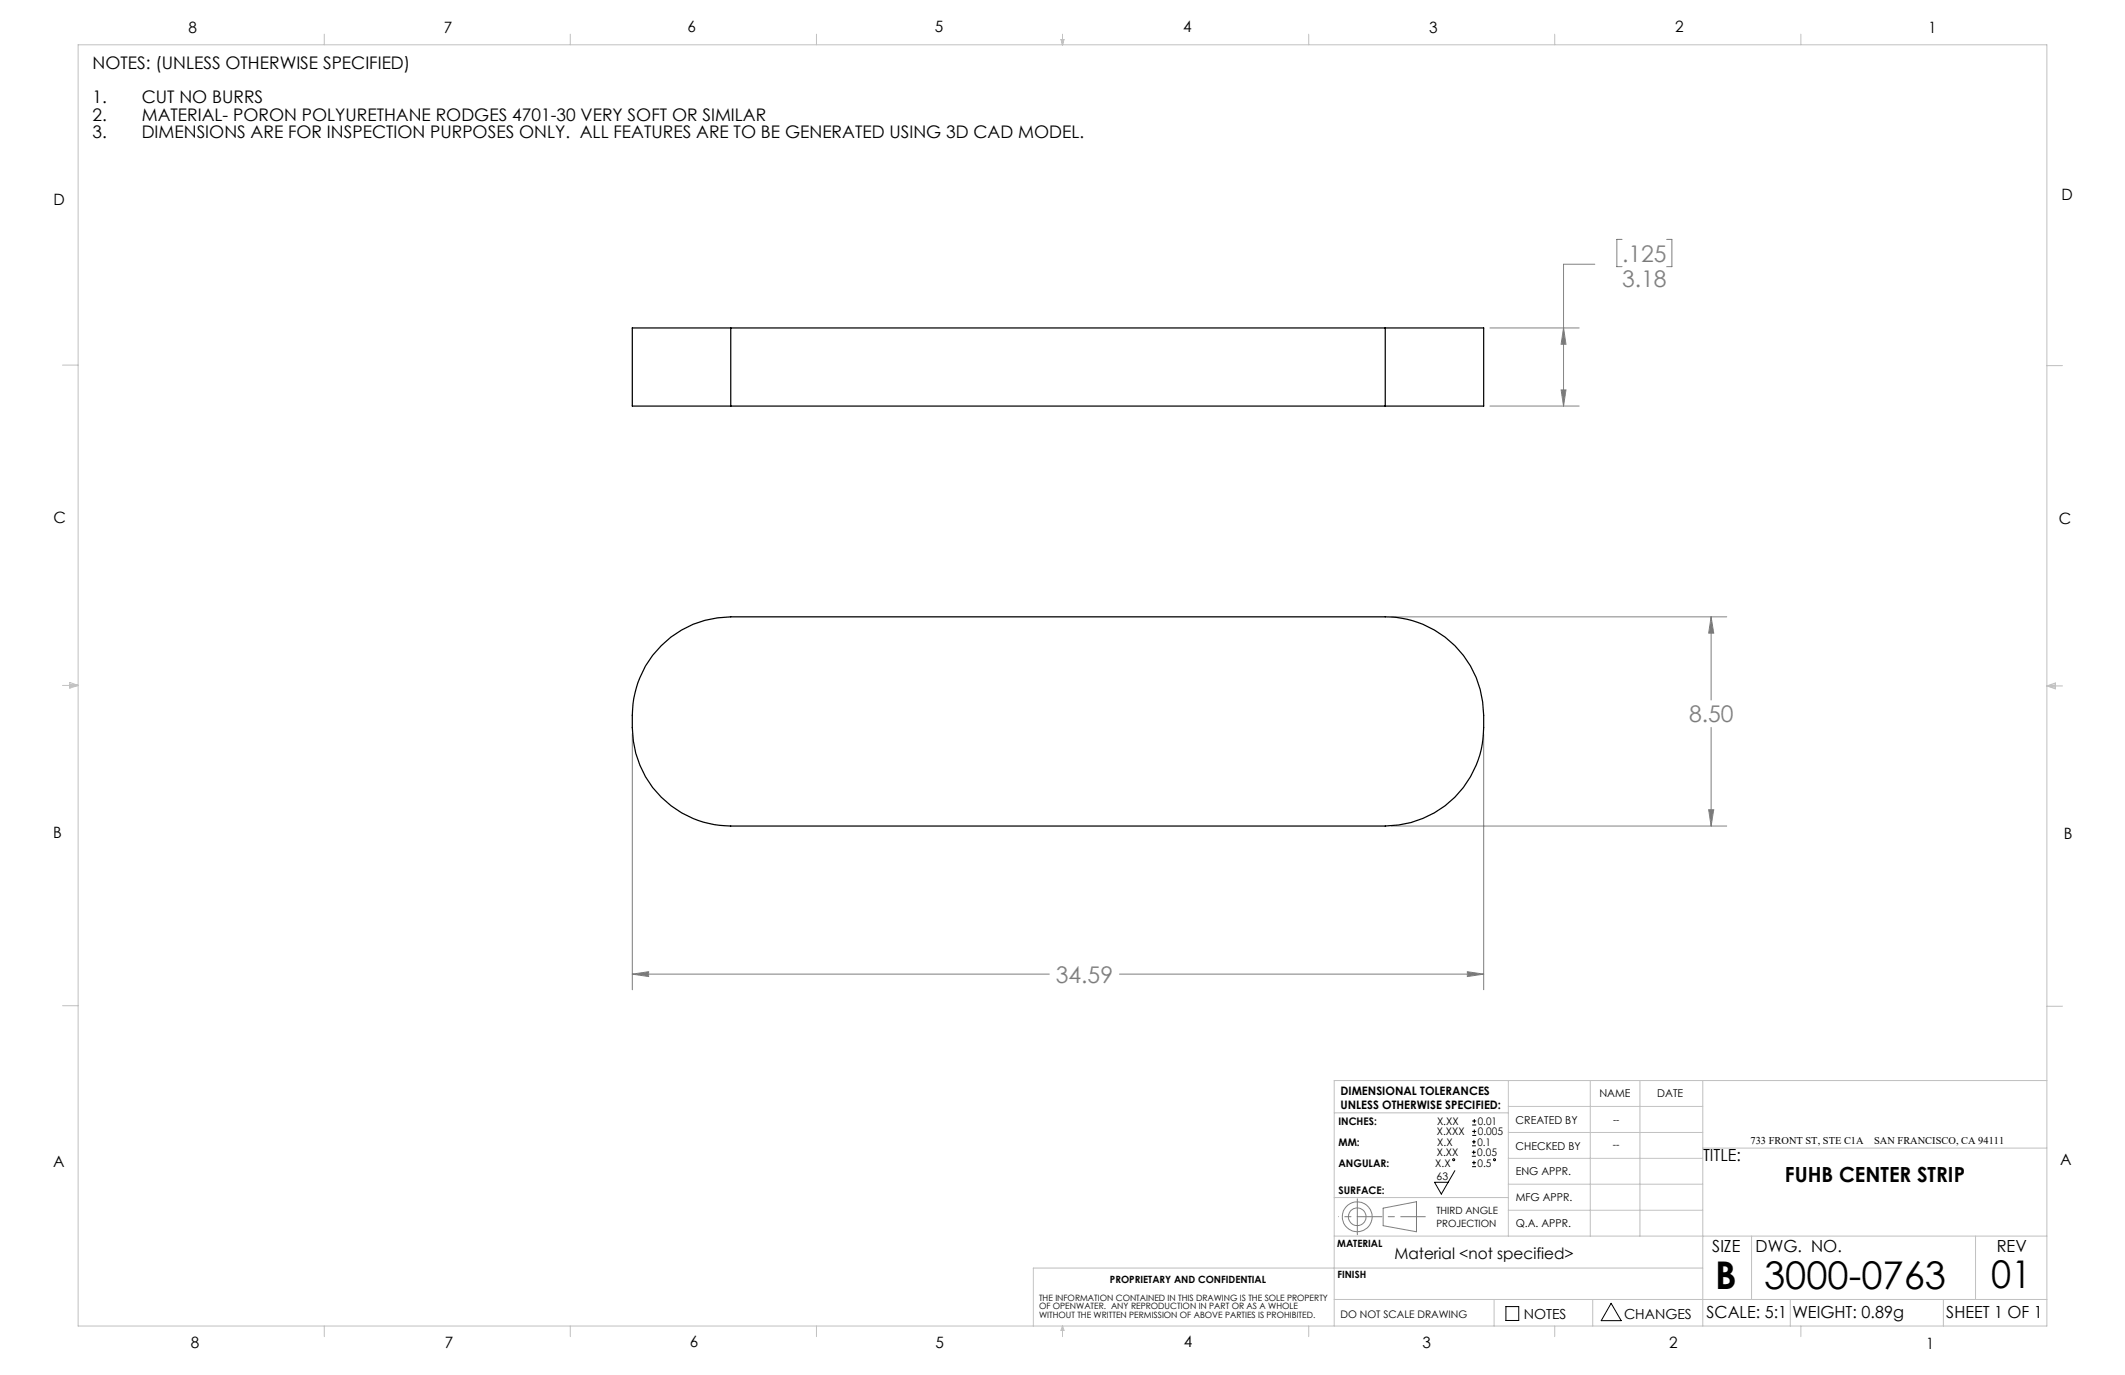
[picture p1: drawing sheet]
<svg xmlns="http://www.w3.org/2000/svg" width="432mm" height="279mm" viewBox="0 0 432 279" stroke-linecap="round" stroke-linejoin="round" font-family="sans-serif">
<g fill="none" stroke="#000" stroke-width=".2">
<path d="M295.6 237.9l-2.7 4.7-1.4-2.4h2.8M299.1 234.9h.8M299.1 234.1h.8M299.1 232.8h.8M299.1 232h.8M299.1 237.1h.8M299.1 236.3h.8M299.2 228.6h.8M299.2 227.8h.8M299.2 230.7h.8M299.2 229.9h.8M299.5 233.8v.8"/>
<path d="M299.5 231.6v.8M299.5 235.9v.8M299.6 227.4v.8M299.6 229.5v.8M306 265.5h2.6v2.8h-2.6zM327.4 264.8l2 3.6h-4z"/>
<circle cx="295.4" cy="235.7" r=".2"/>
<circle cx="303.7" cy="235.7" r=".2"/>
</g>
<g fill="none" stroke="#808080" stroke-width=".2">
<path d="M324.1 53.7h-6.4v28.8M329.6 48.6h-1.1v5.6h1.1M338.7 48.6h1v5.6h-1M302.8 66.6h18.1M317.2 79.2h1l-.5 3.3zM317.7 66.6l.5 3.4h-1zM302.8 82.5h18.1M282.8 125.3h68.1M347.7 125.3l.5 3.4h-1zM347.7 125.3v16.9M128.5 149.1v52M301.5 149.1v52"/>
<path d="M347.7 147.8v20.1M282.8 167.9h68.1M347.2 164.5h1l-.5 3.4zM128.5 197.9l3.3-.5v1zM128.5 197.9h84.7M227.5 197.9h74M298.2 197.4l3.3 .5-3.3 .5zM281.1 245.5l6.7-1.3v6.1l-6.7-1.2z"/>
<circle cx="275.8" cy="247.3" r="1.8"/>
<circle cx="275.8" cy="247.3" r="3"/>
</g>
<path d="M275.8 247.2h13.8" fill="none" stroke="#808080" stroke-width=".2" stroke-dasharray="15.2 1.3 1.3 1.3" stroke-dashoffset="10.2"/>
<path d="M275.8 247.2v-3.6M275.8 247.2v3.7" fill="none" stroke="#808080" stroke-width=".2" stroke-dasharray="15.2 1.3 1.3 1.3"/>
<path d="M275.8 247.2h-3.8" fill="none" stroke="#808080" stroke-width=".2" stroke-dasharray="15.2 1.3 1.3 1.3" stroke-dashoffset="15.2"/>
<g fill="none" stroke="#c0c0c0" stroke-width=".2">
<path d="M15.9 9.1h400v260.4h-400zM65.9 6.9v2.2M115.9 6.9v2.2M165.9 6.9v2.2M215.6 8h.6l-.3 1.1zM215.7 8l.2 1.1M215.9 6.9v2.2M216 8l-.1 1.1M265.9 6.9v2.2M315.9 6.9v2.2M365.9 6.9v2.2M12.7 74.2h3.2"/>
<path d="M415.9 74.3h3.2M12.7 139.3h3.2M14.2 139.1l1.7 .2M14.2 138.7l1.7 .6-1.7 .5zM15.9 139.3l-1.7 .3M415.9 139.4h3.2M415.9 139.4l1.8-.6v1.2zM415.9 139.4l1.8 .3M417.7 139.2l-1.8 .2M12.7 204.4h3.2M306.5 219.6v31.6M323.1 219.6v31.6"/>
<path d="M333.2 219.6v31.6M346 219.6v49.9M415.9 204.5h3.2M415.9 219.6h-144.8v49.9M271.1 226.1h35.4M306.5 235.4h39.5M306.5 230.1h39.5M306.5 224.8h39.5M346 233.3h69.9M271.1 251.2h144.8M271.1 243.3h35.4M306.5 245.9h39.5"/>
<path d="M306.5 240.6h39.5M346 257.7h-136v11.8M355.9 251.2v12.9M401.4 251.2v12.9M65.9 269.5v2.1M115.9 269.5v2.1M165.9 269.5v2.1M215.9 269.5v2.1M215.9 269.5l.3 .8h-.6zM265.9 269.5v2.1M271.1 264.1h144.8M303.6 264.1v5.4"/>
<path d="M315.9 269.5v2.1M323.6 264.1v5.4M363.8 264.1v5.4M365.9 269.5v2.1M394.9 264.1v5.4"/>
</g>
<path d="M128.5 197.9l3.3-.5v1zM298.2 197.4l3.3 .5-3.3 .5zM347.2 164.5h1l-.5 3.4zM347.7 125.3l.5 3.4h-1zM317.7 66.6l.5 3.4h-1zM317.2 79.2h1l-.5 3.3z" fill="#808080"/>
<path d="M148.5 66.6h-20v15.9h20M148.5 66.6v15.9M148.5 66.6h133M281.5 66.6h20v15.9h-20M281.5 66.6v15.9M148.5 82.5h133M134.4 131.2a19.8 19.8 0 0 1 14.1-5.9h133a20 20 0 0 1 20 20 20.7 20.7 0 0 1-7.8 18.4 20.5 20.5 0 0 1-12.2 4.2h-133a20 20 0 0 1-20-20.1 21.2 21.2 0 0 1 5.9-16.6z" fill="none" stroke="#000" stroke-width=".25"/>
<g font-size="7.8">
<text x="348.5" y="261.9">B</text>
<text x="358.5" y="261.9">3000-0763</text>
<text x="404.6" y="261.8">01</text>
</g>
<g font-size="4.7" fill="#808080">
<text x="329.6" y="53.2">.125</text>
<text x="329.6" y="58.4">3.18</text>
<text x="343.2" y="146.8">8.50</text>
<text x="214.5" y="199.7">34.59</text>
</g>
<text font-size="4.2" x="362.7" y="240.3">FUHB CENTER STRIP</text>
<g font-size="3.5">
<text x="18.8" y="13.9">NOTES: (UNLESS OTHERWISE SPECIFIED)</text>
<text x="18.8" y="21">1.</text>
<text x="28.8" y="21">CUT NO BURRS</text>
<text x="18.8" y="24.5">2.</text>
<text x="18.8" y="28">3.</text>
<text x="28.8" y="24.5">MATERIAL- PORON POLYURETHANE RODGES 4701-30 VERY SOFT OR SIMILAR</text>
<text x="28.8" y="28">DIMENSIONS ARE FOR INSPECTION PURPOSES ONLY. ALL FEATURES ARE TO BE GENERATED USING 3D CAD MODEL.</text>
</g>
<g font-size="3.4">
<text x="346.1" y="235.9">TITLE:</text>
<text x="347.9" y="254.3">SIZE</text>
<text x="356.7" y="254.4">DWG. NO.</text>
<text x="405.7" y="254.5">REV</text>
<text x="346.8" y="267.9">SCALE: 5:1</text>
<text x="364.2" y="267.9">WEIGHT: 0.89g</text>
<text x="395.5" y="267.9">SHEET 1 OF 1</text>
</g>
<g font-size="3.2">
<text x="38.3" y="6.7">8</text>
<text x="90.2" y="6.7">7</text>
<text x="139.7" y="6.5">6</text>
<text x="190" y="6.5">5</text>
<text x="240.4" y="6.5">4</text>
<text x="290.4" y="6.7">3</text>
<text x="340.4" y="6.5">2</text>
<text x="391.9" y="6.7">1</text>
<text x="10.9" y="41.6">D</text>
<text x="418.9" y="40.7">D</text>
<text x="10.9" y="106.3">C</text>
<text x="418.4" y="106.4">C</text>
<text x="10.8" y="170.2">B</text>
<text x="419.4" y="170.6">B</text>
<text x="10.8" y="237.2">A</text>
<text x="418.6" y="236.8">A</text>
<text x="283.3" y="255.9">Material &lt;not specified&gt;</text>
<text x="38.8" y="273.8">8</text>
<text x="90.4" y="273.8">7</text>
<text x="140.2" y="273.8">6</text>
<text x="190.1" y="273.9">5</text>
<text x="240.5" y="273.8">4</text>
<text x="289" y="273.9">3</text>
<text x="339.1" y="273.8">2</text>
<text x="391.4" y="274.1">1</text>
</g>
<g font-size="2.8">
<text x="309.6" y="268">NOTES</text>
<text x="330" y="268">CHANGES</text>
</g>
<g font-size="2.4">
<text x="272.4" y="222.5">DIMENSIONAL TOLERANCES</text>
<text x="272.4" y="225.3">UNLESS OTHERWISE SPECIFIED:</text>
</g>
<g font-size="2.2">
<text x="325" y="222.9">NAME</text>
<text x="336.8" y="222.9">DATE</text>
<text x="308" y="233.6">CHECKED BY</text>
<text x="308" y="228.4">CREATED BY</text>
<text x="308" y="238.8">ENG APPR.</text>
<text x="308" y="244">MFG APPR.</text>
<text x="308" y="249.3">Q.A. APPR.</text>
</g>
<g font-size="2.1">
<text x="272" y="228.6">INCHES:</text>
<text x="272" y="232.8">MM:</text>
<text x="292" y="230.7">X.XXX</text>
<text x="292" y="228.6">X.XX</text>
<text x="292.1" y="232.8">X.X</text>
<text x="300.2" y="232.8">0.1</text>
<text x="300.3" y="228.6">0.01</text>
<text x="300.3" y="230.7">0.005</text>
<text x="327.8" y="233.4">--</text>
<text x="355.7" y="232.4">733 FRONT ST, STE C1A</text>
<text x="380.8" y="232.4">SAN FRANCISCO, CA 94111</text>
<text x="272" y="237">ANGULAR:</text>
<text x="291.6" y="237">X.X</text>
<text x="291.9" y="239.8">63</text>
<text x="292" y="234.9">X.XX</text>
<text x="300.2" y="234.9">0.05</text>
<text x="300.2" y="237">0.5</text>
<text x="272" y="242.6">SURFACE:</text>
<text x="272.4" y="267.8">DO NOT SCALE DRAWING</text>
</g>
<g font-size="2">
<text x="327.8" y="228.3">--</text>
<text x="291.9" y="246.8">THIRD ANGLE</text>
<text x="291.9" y="249.3">PROJECTION</text>
<text x="271.7" y="253.4">MATERIAL</text>
<text x="225.5" y="260.6">PROPRIETARY AND CONFIDENTIAL</text>
<text x="271.8" y="259.7">FINISH</text>
</g>
<g font-size="1.8">
<text x="211.1" y="264.3">THE INFORMATION CONTAINED IN THIS DRAWING IS THE SOLE PROPERTY</text>
<text x="211.1" y="266.1">OF OPENWATER. ANY REPRODUCTION IN PART OR AS A WHOLE</text>
<text x="211.1" y="267.8">WITHOUT THE WRITTEN PERMISSION OF ABOVE PARTIES IS PROHIBITED.</text>
</g>
</svg>
